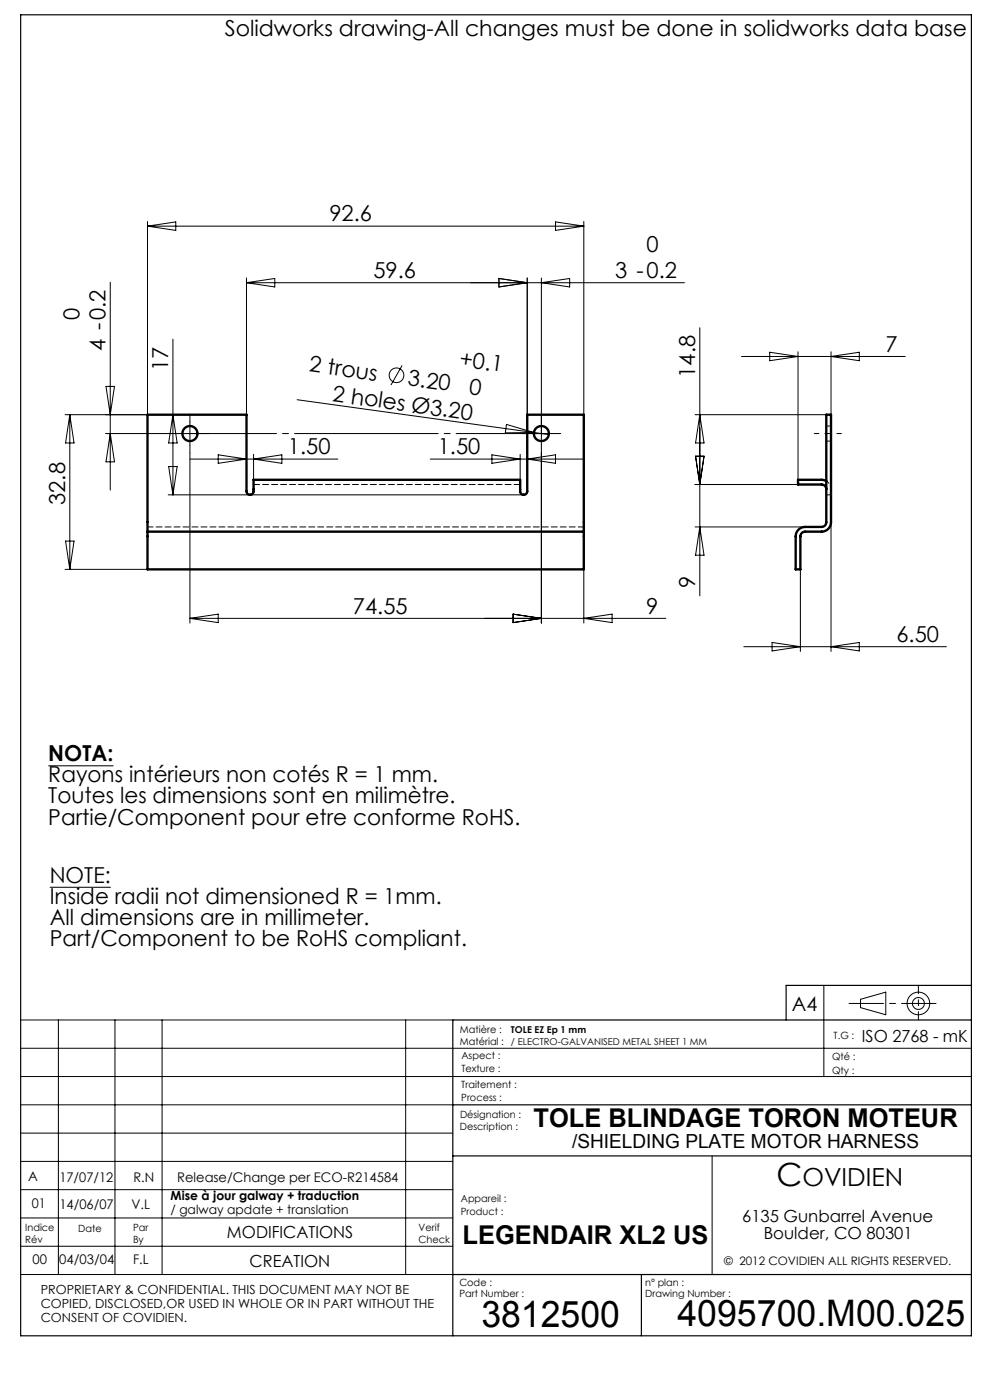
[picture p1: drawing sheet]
<svg xmlns="http://www.w3.org/2000/svg" width="210mm" height="297mm" viewBox="0 0 210 297" stroke-linecap="round" stroke-linejoin="round" font-family="sans-serif">
<g fill="none" stroke="#000" stroke-width=".21">
<path d="M23.4 59.9v44.1M31.3 47v41h-17.5M31.3 48h92.5M31.3 48l6-.9v1.8zM52.3 59v29M52.3 60l6-.9v1.8zM105.8 59.1l6 .9-6 .9zM111.8 59v29M114.8 59v35.5M114.8 60l6-.9v1.8zM117.8 47.1l6 .9-6 .9zM123.8 47v41"/>
<path d="M145.2 60h-92.9M36.7 71.9v33.1M85.3 77.5l-2.4 4.2M148.4 69.5v56.9M157.3 75.6h34.7M163.3 74.7l6 .9-6 .9zM169.3 74.6v27.2M176.3 74.6v13.4M176.3 75.6l6-.9v1.8zM14.8 88l.9 6h-1.8zM14.8 88v32.8M22.4 92h13.8"/>
<path d="M22.5 82h1.8l-.9 6zM23.4 92l.9 6h-1.8zM35.8 99h1.8l-.9 6zM36.7 88l.9 6h-1.8zM37.8 92h5M40.3 96.1v36.1M40.3 97.4h31.4M40.3 89.5v5M46.3 96.5l6 .9-6 .9zM53.8 96.4v5.4M53.8 97.4l6-.9v1.8zM63 84.8l50.3 7"/>
<path d="M91.3 97.4h32.5M104.3 96.5l6 .9-6 .9zM107.4 90l5.9 1.8h-6.1zM110.3 96.4v5.4M111.8 97.4l6-.9v1.8zM112.3 92h5M113.3 91.8l3.1 .4M114.8 96.1v36.1M147.4 88h27.9M147.5 96.8h1.8l-.9 6zM148.4 88l.9 6h-1.8zM13.9 114.8h1.8l-.9 6z"/>
<path d="M35.7 105h75.4M123.8 110.8v21.4M147.4 102.8h21.9M147.4 111.8h23.4M148.4 111.8l.9 6h-1.8zM176.3 110.8v27.4M13.8 120.8h17.5M40.3 131.2h100.9M40.3 131.2l6-.9v1.8zM108.8 130.3l6 .9-6 .9zM123.8 131.2l6-.9v1.8zM157.8 137.2h43"/>
<path d="M163.8 136.3l6 .9-6 .9zM169.8 120.8v17.4M176.3 137.2l6-.9v1.8zM10.2 162.5h13.9M10.6 188.2h12.9M4.4 216.4h91.7M12.4 216.4v54M24.4 216.4v54M34.4 216.4v54M86.1 216.4v54M174.8 209v19.4M182.5 212l5.4-1.5v4.8l-5.4-1.5z"/>
<path d="M4.4 222.4h201.7M4.4 228.4h201.7M4.4 234.4h91.7M4.4 240.4h91.7M4.4 246.4h91.7M4.4 252.4h91.7M4.4 258.4h91.7M151.1 245.2v25.2M4.4 264.4h91.7M4.4 270.4h106.3"/>
<circle cx="84.1" cy="79.6" r="1.56"/>
<circle cx="194.8" cy="212.9" r="1.26"/>
<circle cx="194.8" cy="212.9" r="2.4"/>
</g>
<path d="M37.8 92h-1.6M40.3 89.5v-1.6M40.3 94.5v1.6M42.8 92h1.6M112.3 92h-1.6M114.8 89.5v-1.6M114.8 94.5v1.6M117.3 92h1.6" fill="none" stroke="#000" stroke-width=".21" stroke-dasharray="30.5 1.3 1.3 1.3"/>
<path d="M180.1 212.9h18.5" fill="none" stroke="#000" stroke-width=".21" stroke-dasharray="30.5 1.3 1.3 1.3" stroke-dashoffset="23.2"/>
<path d="M194.8 209v7.4" fill="none" stroke="#000" stroke-width=".21" stroke-dasharray="30.5 1.3 1.3 1.3" stroke-dashoffset="28.7"/>
<path d="M40.3 92h74.8" fill="none" stroke="#000" stroke-width=".21" stroke-dasharray="30.5 1.3 1.3 1.3" stroke-dashoffset="12.1"/>
<path d="M178.5 92h-5.8" fill="none" stroke="#000" stroke-width=".21" stroke-dasharray="30.5 1.3 1.3 1.3" stroke-dashoffset="29.5"/>
<path d="M4.4 3.1h201.7v280.3h-201.7zM206.1 216.4h-110v67M206.1 209h-39.3v7.4M96.1 234.4h110M96.1 245.2h110M96.1 270.4h110M136.1 270.4v13" fill="none" stroke="#000" stroke-width=".25"/>
<g fill="none" stroke="#000" stroke-width=".5">
<path d="M175.3 88h1v22.8a2 2 0 0 1-2 2h-3.5a1 1 0 0 0-1 1v7h-1v-7a2 2 0 0 1 2-2h3.5a1 1 0 0 0 1-1zM31.3 112.8v8h92.5v-8M31.3 112.8h92.5M53 105a.75 .75 0 0 1-.7-.8v-16.2h-21v24.8M53 105h.1M53 105a.74 .74 0 0 0 .8-.8v-2.4h56.5v2.4a.74 .74 0 0 0 .8 .8M111.1 105h.1M111.1 105a.75 .75 0 0 0 .7-.8v-16.2h12v24.8M175.3 102.1l-1-.3h-5v1h5a1 1 0 0 1 1 1"/>
<circle cx="40.3" cy="92" r="1.6"/>
<circle cx="114.8" cy="92" r="1.6"/>
</g>
<path d="M110.3 102.8h-56.5" fill="none" stroke="#000" stroke-width=".21" stroke-dasharray="1.3 .6"/>
<path d="M31.3 111.8h92.5" fill="none" stroke="#000" stroke-width=".21" stroke-dasharray="1.3 .6" stroke-dashoffset=".1"/>
<path d="M175.3 93.6h1M176.3 90.4h-1M175.3 105h1M176.3 103.8l-.4-1.1-.6-.6" fill="none" stroke="#000" stroke-width=".21" stroke-dasharray="1.3 .6" stroke-dashoffset=".5"/>
<g font-size="7.8">
<text x="102.1" y="281.4">3812500</text>
<text x="143.7" y="281.3">4095700.M00.025</text>
</g>
<text font-size="6.8" x="164.7" y="251.5">C</text>
<g font-size="5.5">
<text x="113.2" y="239.2">TOLE BLINDAGE TORON MOTEUR</text>
<text x="98.1" y="263.9">LEGENDAIR XL2 US</text>
</g>
<text font-size="5.3" x="170.2" y="251.5">OVIDIEN</text>
<g font-size="4.7">
<text x="47.7" y="7.6">Solidworks drawing-All changes must be done in solidworks data base</text>
<text x="69.9" y="47">92.6</text>
<text x="137.2" y="53.4">0</text>
<text x="79.2" y="59">59.6</text>
<text x="130.5" y="59">3 -0.2</text>
<text x="16.8" y="67.9" transform="rotate(-90 16.8 67.9)">0</text>
<text x="22.4" y="74.5" transform="rotate(-90 22.4 74.5)">4 -0.2</text>
<text x="97.3" y="77.6" transform="rotate(8 97.3 77.6)">+0.1</text>
<text x="187.9" y="74.6">7</text>
<text x="35.7" y="78.7" transform="rotate(-90 35.7 78.7)">17</text>
<text x="65.5" y="78.8" transform="rotate(8 65.5 78.8)">2 trous</text>
<text x="86.4" y="81.7" transform="rotate(8 86.4 81.7)">3.20</text>
<text x="99.3" y="83.5" transform="rotate(8 99.3 83.5)">0</text>
<text x="147.4" y="80.1" transform="rotate(-90 147.4 80.1)">14.8</text>
<text x="70.4" y="85.1" transform="rotate(8 70.4 85.1)">2 holes Ø3.20</text>
<text x="61.1" y="96.4">1.50</text>
<text x="92.9" y="96.4">1.50</text>
<text x="13.8" y="107.1" transform="rotate(-90 13.8 107.1)">32.8</text>
<text x="147.4" y="124.8" transform="rotate(-90 147.4 124.8)">9</text>
<text x="74.9" y="130.2">74.55</text>
<text x="137.1" y="130.2">9</text>
<text x="190.2" y="136.2">6.50</text>
<text x="10.2" y="161.4">NOTA:</text>
<text x="10.2" y="165.9">Rayons intérieurs non cotés R = 1 mm.</text>
<text x="10.2" y="170.4">Toutes les dimensions sont en milimètre.</text>
<text x="10.2" y="174.9">Partie/Component pour etre conforme RoHS.</text>
<text x="10.6" y="187.2">NOTE:</text>
<text x="10.6" y="191.7">Inside radii not dimensioned R = 1mm.</text>
<text x="10.6" y="196.2">All dimensions are in millimeter.</text>
<text x="10.6" y="200.7">Part/Component to be RoHS compliant.</text>
</g>
<text font-size="4.2" x="167.9" y="214.4">A4</text>
<text font-size="4.1" x="121.4" y="243.5">/SHIELDING PLATE MOTOR HARNESS</text>
<g font-size="3.5">
<text x="182.8" y="221">ISO 2768 - mK</text>
<text x="48.2" y="262.6">MODIFICATIONS</text>
<text x="157.4" y="259.3">6135 Gunbarrel Avenue</text>
<text x="162" y="262.8">Boulder, CO 80301</text>
<text x="53" y="268.7">CREATION</text>
</g>
<g font-size="2.8">
<text x="6" y="250.5">A</text>
<text x="12.6" y="250.8">17/07/12</text>
<text x="28.3" y="250.8">R.N</text>
<text x="37.6" y="250.8">Release/Change per ECO-R214584</text>
<text x="6.8" y="256.4">01</text>
<text x="12.6" y="256.5">14/06/07</text>
<text x="27.9" y="256.5">V.L</text>
<text x="6.9" y="268.2">00</text>
<text x="12.6" y="268.2">04/03/04</text>
<text x="28.2" y="268.2">F.L</text>
</g>
<g font-size="2.7">
<text x="36.2" y="254.5">Mise à jour galway + traduction</text>
<text x="36.2" y="257.5">/ galway apdate + translation</text>
<text x="8.6" y="274.5">PROPRIETARY &amp; CONFIDENTIAL. THIS DOCUMENT MAY NOT BE</text>
<text x="8.6" y="277.5">COPIED, DISCLOSED,OR USED IN WHOLE OR IN PART WITHOUT THE</text>
<text x="8.6" y="280.5">CONSENT OF COVIDIEN.</text>
</g>
<text font-size="2.5" x="153.6" y="268.4">© 2012 COVIDIEN ALL RIGHTS RESERVED.</text>
<g font-size="2.1">
<text x="97.6" y="221.6">Matérial :</text>
<text x="97.6" y="219.2">Matière :</text>
<text x="176.8" y="220.3">T.G :</text>
<text x="97.9" y="224.7">Aspect :</text>
<text x="97.9" y="227.4">Texture :</text>
<text x="176.5" y="224.8">Qté :</text>
<text x="176.5" y="227.8">Qty :</text>
<text x="97.9" y="233.5">Process :</text>
<text x="97.9" y="230.7">Traitement :</text>
<text x="97.6" y="239.8">Description :</text>
<text x="97.6" y="237.2">Désignation :</text>
<text x="97.7" y="257.7">Product :</text>
<text x="97.7" y="255">Appareil :</text>
<text x="5.4" y="261.1">Indice</text>
<text x="5.4" y="263.7">Rév</text>
<text x="16.6" y="261.4">Date</text>
<text x="28.2" y="261.1">Par</text>
<text x="28.2" y="263.7">By</text>
<text x="88.8" y="263.7">Check</text>
<text x="88.8" y="261.1">Verif</text>
<text x="97.4" y="275.1">Part Number :</text>
<text x="97.4" y="272.9">Code :</text>
<text x="136.9" y="272.9">n° plan :</text>
<text x="136.9" y="275.1">Drawing Number :</text>
</g>
<g font-size="2">
<text x="108.4" y="219.1">TOLE EZ Ep 1 mm</text>
<text x="108.4" y="221.6">/ ELECTRO-GALVANISED METAL SHEET 1 MM</text>
</g>
</svg>
